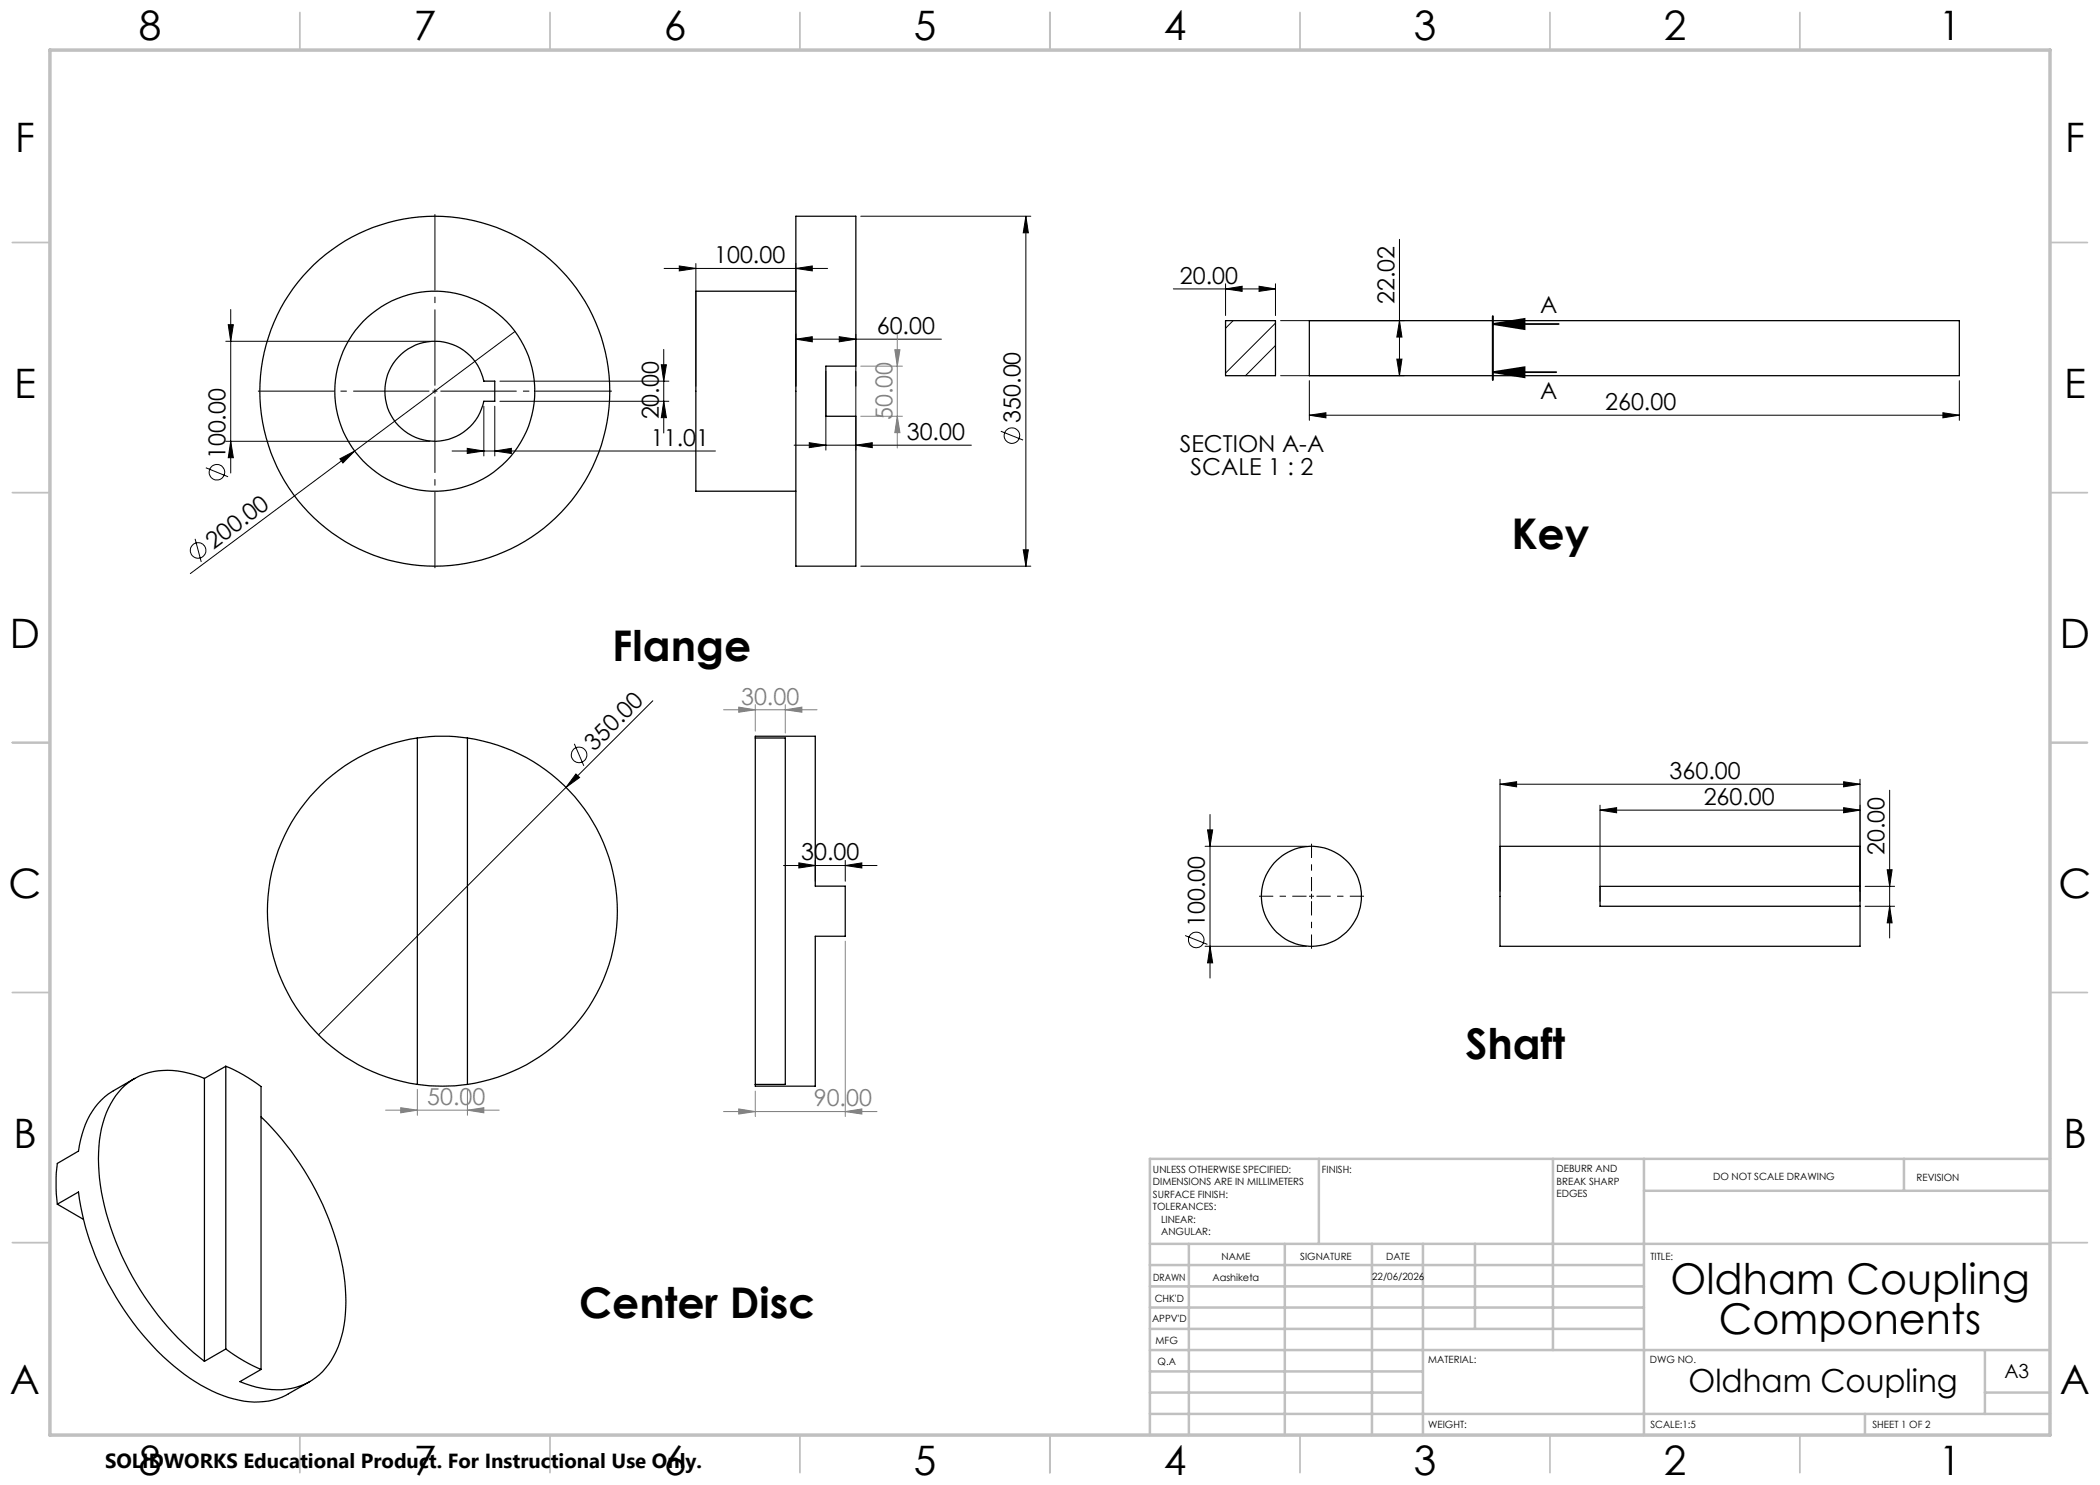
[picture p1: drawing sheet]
<svg xmlns="http://www.w3.org/2000/svg" width="420mm" height="297mm" viewBox="0 0 420 297" stroke-linecap="round" stroke-linejoin="round" font-family="sans-serif">
<g fill="none" stroke="#000" stroke-width=".25">
<path d="M159.2 43.2h12v30h-6v10.1h6v29.9h-12zM159.2 58.2h-20v40h20M79.7 71.4a10 10 0 0 1 17.1 4.8h2.2v4.1h-2.2a10 10 0 0 1-14.4 6.8 10 10 0 0 1-2.7-15.7zM245.1 64.1h10v11h-10zM261.9 64.1h130v11h-130zM83.5 147.6a35.7 35.7 0 0 1 10 0M83.5 147.6a35 35 0 0 0-30 34.6 35 35 0 0 0 30 34.7M83.5 147.6v69.3M93.5 147.6a35 35 0 0 1 30 34.6 35 35 0 0 1-30 34.7M93.5 147.6v69.3M151.1 147.6v-.4h12v30h6v10.1h-6v29.9h-12v-.3M151.1 147.6h6v69.3h-6"/>
<path d="M151.1 147.6v69.3M372 177.3v-8h-72v20h72v-8M372 177.3h-52v4h52M372 177.3v4M27 215.7l-4.3 2.5a14.3 14.3 0 0 0-6.6 9.8l-.4 2.2-4.2 2.5a33.7 33.7 0 0 0 0 8.1M40.9 215.7a16.5 16.5 0 0 0-12.9-.6 14.4 14.4 0 0 0-7.7 10.6 38.9 38.9 0 0 0 2.3 21.2 57.2 57.2 0 0 0 18.3 25.4M40.9 215.7v56.6M45.2 213.3a31.9 31.9 0 0 1 7 4v56.6M45.2 213.3l-4.3 2.4M45.2 213.3v56.5M83.5 216.9a35.7 35.7 0 0 0 10 0M52.2 223.4a56.9 56.9 0 0 1 16.8 33 25.6 25.6 0 0 1-2.3 14.8 12.4 12.4 0 0 1-13.4 6.6l-2.1-.4-3.2-1.1 4.2-2.4"/>
<path d="M11.5 240.8l4.2-2.4a56.9 56.9 0 0 0 20.1 35.6 26.5 26.5 0 0 0 15.1 6.4 12.7 12.7 0 0 0 6.8-1.6l4.2-2.5M11.5 240.8l5.2 3.1M45.2 269.8a34.1 34.1 0 0 0 7 4.1M45.2 269.8l-4.3 2.5"/>
<circle cx="86.9" cy="78.2" r="35"/>
<circle cx="87" cy="78.3" r="20"/>
<circle cx="262.3" cy="179.3" r="10"/>
</g>
<g fill="none" stroke="#000" stroke-width=".2">
<path d="M132.8 53.7h32.7M135.9 53.2l3.3 .5-3.3 .5zM139.2 52.7v24.6M159.2 53.7l3.3-.5v1zM159.2 52.7v24.6M45.2 68.3h40.8M45.6 64.9h1.1l-.6 3.4zM46.1 61.9v32.7M100 76.2h33.8M103 66.3l-32.1 23.9M132.3 73h1l-.5 3.2zM132.8 69.9v16.7"/>
<path d="M159.2 67.8l3.3-.5v1.1zM159.2 67.8h29.1M167.9 67.3l3.3 .5-3.3 .6zM171.2 66.8v10.5M246.6 64.1l-1.5 1.5M255.1 64.6l-10 10M255.1 69.1l-6 6M41.2 93.6l4.4 1.8M45.2 88.3h40.8M46.1 88.3l.6 3.2h-1.1zM68 91.8l2.9-1.6-2.3 2.4zM70.9 90.2l-32.8 24.5"/>
<path d="M90.4 90.2h52.7M93.5 89.7l3.3 .5-3.3 .5zM96.8 81.2v10M99 90.2l3.3-.5v1zM99 81.2v10M100 80.3h33.8M132.8 80.3l.5 3.2h-1zM39 107.8l1.3 4.6"/>
<circle cx="43.4" cy="94.4" r="1.55"/>
<circle cx="39.6" cy="110.1" r="1.57"/>
</g>
<g fill="none" stroke="#c0c0c0" stroke-width=".35">
<path d="M60 2.5v7.5M110 2.5v7.5M160 2.5v7.5M210 2.5v7.5M260 2.5v7.5M310 2.5v7.5M360 2.5v7.5M2.5 48.5h7.5M410 48.5h7.5M2.5 98.5h7.5M410 98.5h7.5M2.5 148.5h7.5"/>
<path d="M410 148.5h7.5M2.5 198.5h7.5M410 198.5h7.5M2.5 248.5h7.5M410 248.5h7.5M60 287v7.5M110 287v7.5M160 287v7.5M210 287v7.5M260 287v7.5M310 287v7.5M360 287v7.5"/>
</g>
<g fill="none" stroke="#c0c0c0" stroke-width=".5">
<path d="M263.8 231.8v17M310.6 231.8v38.2M328.8 231.8v55.2M328.8 238.2h81.2M380.8 231.8v6.4M410 231.8h-180v55.2M230 248.8h180M230 257.3h98.8M230 253h98.8M237.8 248.8v38.2M257 248.8v38.2M274.4 248.8v38.2"/>
<path d="M284.6 248.8v38.2M295 248.8v17M230 265.8h98.8M230 261.5h98.8M230 278.5h54.6M230 274.3h54.6M230 270h180M397 278.5h13M397 270v12.8M230 282.8h180M373 282.8v4.2"/>
</g>
<path d="M10 10h400v277h-400z" fill="none" stroke="#c0c0c0" stroke-width=".7"/>
<path d="M135.9 53.2l3.3 .5-3.3 .5zM159.2 53.7l3.3-.5v1zM45.6 64.9h1.1l-.6 3.4zM132.3 73h1l-.5 3.2zM159.2 67.8l3.3-.5v1.1zM167.9 67.3l3.3 .5-3.3 .6zM46.1 88.3l.6 3.2h-1.1zM68 91.8l2.9-1.6-2.3 2.4zM93.5 89.7l3.3 .5-3.3 .5zM99 90.2l3.3-.5v1zM132.8 80.3l.5 3.2h-1z" fill="#000"/>
<path d="M87 78.2v-.5M87 78.2h-.5M87 78.2v.5M87 78.2h.5" fill="none" stroke="#000" stroke-width=".2" stroke-dasharray="15.2 1.3 1.3 1.3" stroke-linecap="butt"/>
<path d="M86 78.2h-34.5M87 77.2v-34.5M87 79.2v34.5M88 78.2h34.5" fill="none" stroke="#000" stroke-width=".2" stroke-dasharray="15.2 1.3 1.3 1.3" stroke-dashoffset="-.1" stroke-linecap="butt"/>
<path d="M172.2 73.2h8.3M179 70h1l-.5 3.2zM179.5 66.9v22.7M172.2 83.3h8.3" fill="none" stroke="#808080" stroke-width=".2"/>
<path d="M179 70h1l-.5 3.2z" fill="#808080"/>
<path d="M179.5 83.3l.5 3.2h-1z" fill="none" stroke="#808080" stroke-width=".2"/>
<path d="M179.5 83.3l.5 3.2h-1z" fill="#808080"/>
<g fill="none" stroke="#000" stroke-width=".2">
<path d="M172.2 43.2h34M205.2 43.2l.5 3.4h-1.1zM205.2 43.2v70M165.2 74.3v15.7M171.2 74.3v15.7M158.8 89h35.5M161.9 88.5l3.3 .5-3.3 .5zM171.2 89l3.2-.5v1zM200.2 86.3l4.4 1.7M172.2 113.2h34M204.6 110h1.1l-.5 3.2zM114.9 148.8l1.9 4.4"/>
<path d="M115.2 154.8l.7 .7-2.7 2zM130.6 140.2l-66.9 66.8"/>
<circle cx="202.4" cy="87.1" r="1.55"/>
<circle cx="115.8" cy="151" r="1.55"/>
</g>
<path d="M205.2 43.2l.5 3.4h-1.1zM161.9 88.5l3.3 .5-3.3 .5zM171.2 89l3.2-.5v1zM204.6 110h1.1l-.5 3.2zM115.2 154.8l.7 .7-2.7 2z" fill="#000"/>
<path d="M83.5 217.9v5.2M93.5 217.9v5.2M77.1 222h22.7M80.2 221.5l3.3 .5-3.3 .6z" fill="none" stroke="#808080" stroke-width=".2"/>
<path d="M80.2 221.5l3.3 .5-3.3 .6z" fill="#808080"/>
<path d="M93.5 222l3.3-.5v1.1z" fill="none" stroke="#808080" stroke-width=".2"/>
<path d="M93.5 222l3.3-.5v1.1z" fill="#808080"/>
<path d="M156.7 173.1h18.7M159.8 172.6l3.3 .5-3.3 .5zM163.1 172.1v4.1M169.1 173.1l3.3-.5v1zM169.1 172.1v4.1" fill="none" stroke="#000" stroke-width=".2"/>
<path d="M159.8 172.6l3.3 .5-3.3 .5zM169.1 173.1l3.3-.5v1z" fill="#000"/>
<path d="M169.1 188.2v35.1M151.1 218.2v5.1M144.7 222.3h30.7M147.7 221.8l3.4 .5-3.4 .5z" fill="none" stroke="#808080" stroke-width=".2"/>
<path d="M147.7 221.8l3.4 .5-3.4 .5z" fill="#808080"/>
<path d="M169.1 222.3l3.3-.5v1z" fill="none" stroke="#808080" stroke-width=".2"/>
<path d="M169.1 222.3l3.3-.5v1z" fill="#808080"/>
<path d="M144.7 142h18.7M147.7 141.4l3.4 .6-3.4 .4zM151.1 140.9v5.3M157.1 140.9v5.7" fill="none" stroke="#808080" stroke-width=".2"/>
<path d="M147.7 141.4l3.4 .6-3.4 .4z" fill="#808080"/>
<path d="M157.1 142l3.3-.6v1z" fill="none" stroke="#808080" stroke-width=".2"/>
<path d="M157.1 142l3.3-.6v1z" fill="#808080"/>
<g fill="none" stroke="#000" stroke-width=".2">
<path d="M234.7 57.8h20.4M245.1 57.8l3.3-.5v1zM245.1 56.8v6.3M251.8 57.3l3.3 .5-3.3 .5zM255.1 56.8v6.3M279.9 47.9v27.2M256.1 64.1h24.8M256.1 75.1h24.8M261.9 76.1v8M279.4 71.8h1l-.5 3.3zM279.9 64.1l.5 3.3h-1zM391.9 76.1v8"/>
<path d="M261.9 83l3.3-.5v1.1zM261.9 83h130M388.6 82.5l3.3 .5-3.3 .6zM300 156.8l3.3-.5v1.1zM300 155.9v22.4M300 156.8h72M368.7 156.3l3.3 .5-3.3 .6zM372 155.9v24.4M377.9 158v29.6M241 169.3h20.3M241.5 166h1l-.5 3.3zM242 162.9v32.7"/>
<path d="M320 162l3.3-.5v1.1zM320 161v19.3M320 162h52M368.7 161.5l3.3 .5-3.3 .6zM373 177.3h5.9M377.4 174h1l-.5 3.3zM237 187.1l4.5 1.8M241 189.3h20.3M242 189.3l.5 3.3h-1zM373 181.3h5.9M377.9 181.3l.5 3.3h-1z"/>
<circle cx="239.2" cy="188" r="1.55"/>
</g>
<g fill="#000">
<path d="M245.1 57.8l3.3-.5v1zM251.8 57.3l3.3 .5-3.3 .5zM279.9 64.1l.5 3.3h-1zM279.4 71.8h1l-.5 3.3zM298.6 64.8l6.3-1v2zM298.6 74.4l6.3-1v2.1zM261.9 83l3.3-.5v1.1zM388.6 82.5l3.3 .5-3.3 .6zM300 156.8l3.3-.5v1.1zM368.7 156.3l3.3 .5-3.3 .6zM241.5 166h1l-.5 3.3zM320 162l3.3-.5v1.1z"/>
<path d="M368.7 161.5l3.3 .5-3.3 .6zM377.4 174h1l-.5 3.3zM242 189.3l.5 3.3h-1zM377.9 181.3l.5 3.3h-1z"/>
</g>
<path d="M262.3 179.2v-.5M262.3 179.2h-.5M262.3 179.2v.5M262.3 179.2h.5" fill="none" stroke="#000" stroke-width=".2" stroke-dasharray="15.2 1.3 1.3 1.3" stroke-linecap="butt"/>
<path d="M261.3 179.2h-9.5M262.3 178.2v-9.5M263.3 179.2h9.5M262.3 180.2v9.5" fill="none" stroke="#000" stroke-width=".2" stroke-dasharray="15.2 1.3 1.3 1.3" stroke-dashoffset="12.4" stroke-linecap="butt"/>
<path d="M298.6 64.8l6.3-1v2zM298.6 74.4l6.3-1v2.1zM298.6 64.8h13.1M298.6 63.2v12.8M298.6 74.4h12.7" fill="none" stroke="#000" stroke-width=".35"/>
<g font-size="8.5">
<text x="302.3" y="109.7">Key</text>
<text x="122.5" y="132.2">Flange</text>
<text x="293.1" y="211.8">Shaft</text>
<text x="115.9" y="263.6">Center Disc</text>
<text x="334.1" y="258.8">Oldham Coupling</text>
<text x="343.8" y="266.9">Components</text>
</g>
<g font-size="8.1">
<text x="27.7" y="8">8</text>
<text x="82.7" y="8">7</text>
<text x="132.7" y="8">6</text>
<text x="182.7" y="8">5</text>
<text x="232.7" y="8">4</text>
<text x="282.7" y="8">3</text>
<text x="332.7" y="8">2</text>
<text x="387.7" y="8">1</text>
<text x="3" y="30.4">F</text>
<text x="413" y="30.4">F</text>
<text x="2.8" y="79.6">E</text>
<text x="412.8" y="79.6">E</text>
<text x="2" y="129.6">D</text>
<text x="412" y="129.6">D</text>
<text x="1.7" y="179.6">C</text>
<text x="411.7" y="179.6">C</text>
<text x="2.7" y="229.6">B</text>
<text x="412.7" y="229.6">B</text>
<text x="2" y="278.9">A</text>
<text x="412" y="278.9">A</text>
<text x="27.7" y="295">8</text>
<text x="82.7" y="295">7</text>
<text x="132.7" y="295">6</text>
<text x="182.7" y="295">5</text>
<text x="232.7" y="295">4</text>
<text x="282.7" y="295">3</text>
<text x="332.7" y="295">2</text>
<text x="387.7" y="295">1</text>
</g>
<text font-size="6.3" x="337.7" y="278.4">Oldham Coupling</text>
<g font-size="4.7">
<text x="142.8" y="52.7">100.00</text>
<text x="236" y="56.7">20.00</text>
<text x="278.9" y="60.8" transform="rotate(-90 278.9 60.8)">22.02</text>
<text x="308" y="62.6">A</text>
<text x="175.4" y="66.8">60.00</text>
<text x="131.8" y="83.9" transform="rotate(-90 131.8 83.9)">20.00</text>
<text x="308" y="79.8">A</text>
<text x="321" y="82">260.00</text>
<text x="130.2" y="89.2">11.01</text>
<text x="181.4" y="88">30.00</text>
<text x="204.1" y="84.5" transform="rotate(-90 204.1 84.5)">350.00</text>
<text x="45.1" y="91.9" transform="rotate(-90 45.1 91.9)">100.00</text>
<text x="235.9" y="90.4">SECTION A-A</text>
<text x="238.1" y="94.9">SCALE 1 : 2</text>
<text x="42.7" y="109.9" transform="rotate(-37 42.7 109.9)">200.00</text>
<text x="118.9" y="150.4" transform="rotate(-45 118.9 150.4)">350.00</text>
<text x="333.9" y="155.8">360.00</text>
<text x="340.7" y="161">260.00</text>
<text x="160.3" y="172.1">30.00</text>
<text x="376.9" y="171" transform="rotate(-90 376.9 171)">20.00</text>
<text x="241" y="185.4" transform="rotate(-90 241 185.4)">100.00</text>
</g>
<g font-size="4.7" fill="#808080">
<text x="178.5" y="84" transform="rotate(-90 178.5 84)">50.00</text>
<text x="148.2" y="140.9">30.00</text>
<text x="85.4" y="221">50.00</text>
<text x="162.8" y="221.3">90.00</text>
</g>
<text font-size="4.1" x="21" y="293.7">SOLIDWORKS Educational Product. For Instructional Use Only.</text>
<text font-size="3.9" x="400.9" y="275.5">A3</text>
<g font-size="2">
<text x="230.6" y="234.6">UNLESS OTHERWISE SPECIFIED:</text>
<text x="230.6" y="237.1">DIMENSIONS ARE IN MILLIMETERS</text>
<text x="230.6" y="239.6">SURFACE FINISH:</text>
<text x="264.4" y="234.6">FINISH:</text>
<text x="311.3" y="234.5">DEBURR AND</text>
<text x="311.3" y="237">BREAK SHARP</text>
<text x="311.3" y="239.5">EDGES</text>
<text x="342.6" y="236">DO NOT SCALE DRAWING</text>
<text x="383.3" y="236.2">REVISION</text>
<text x="230.6" y="242.1">TOLERANCES:</text>
<text x="232.2" y="244.6">LINEAR:</text>
<text x="232.2" y="247.1">ANGULAR:</text>
<text x="244.3" y="252">NAME</text>
<text x="260" y="251.9">SIGNATURE</text>
<text x="277.2" y="251.9">DATE</text>
<text x="330.1" y="251.9">TITLE:</text>
<text x="230.6" y="256.1">DRAWN</text>
<text x="242.5" y="256.1">Aashiketa</text>
<text x="274.4" y="255.9">22/06/2026</text>
<text x="230.9" y="260.3">CHK'D</text>
<text x="230.4" y="264.4">APPV'D</text>
<text x="231.1" y="268.8">MFG</text>
<text x="231.5" y="273">Q.A</text>
<text x="285.6" y="272.5">MATERIAL:</text>
<text x="330" y="272.5">DWG NO.</text>
<text x="285.6" y="285.5">WEIGHT:</text>
<text x="330.1" y="285.6">SCALE:1:5</text>
<text x="374.5" y="285.6">SHEET 1 OF 2</text>
</g>
</svg>
